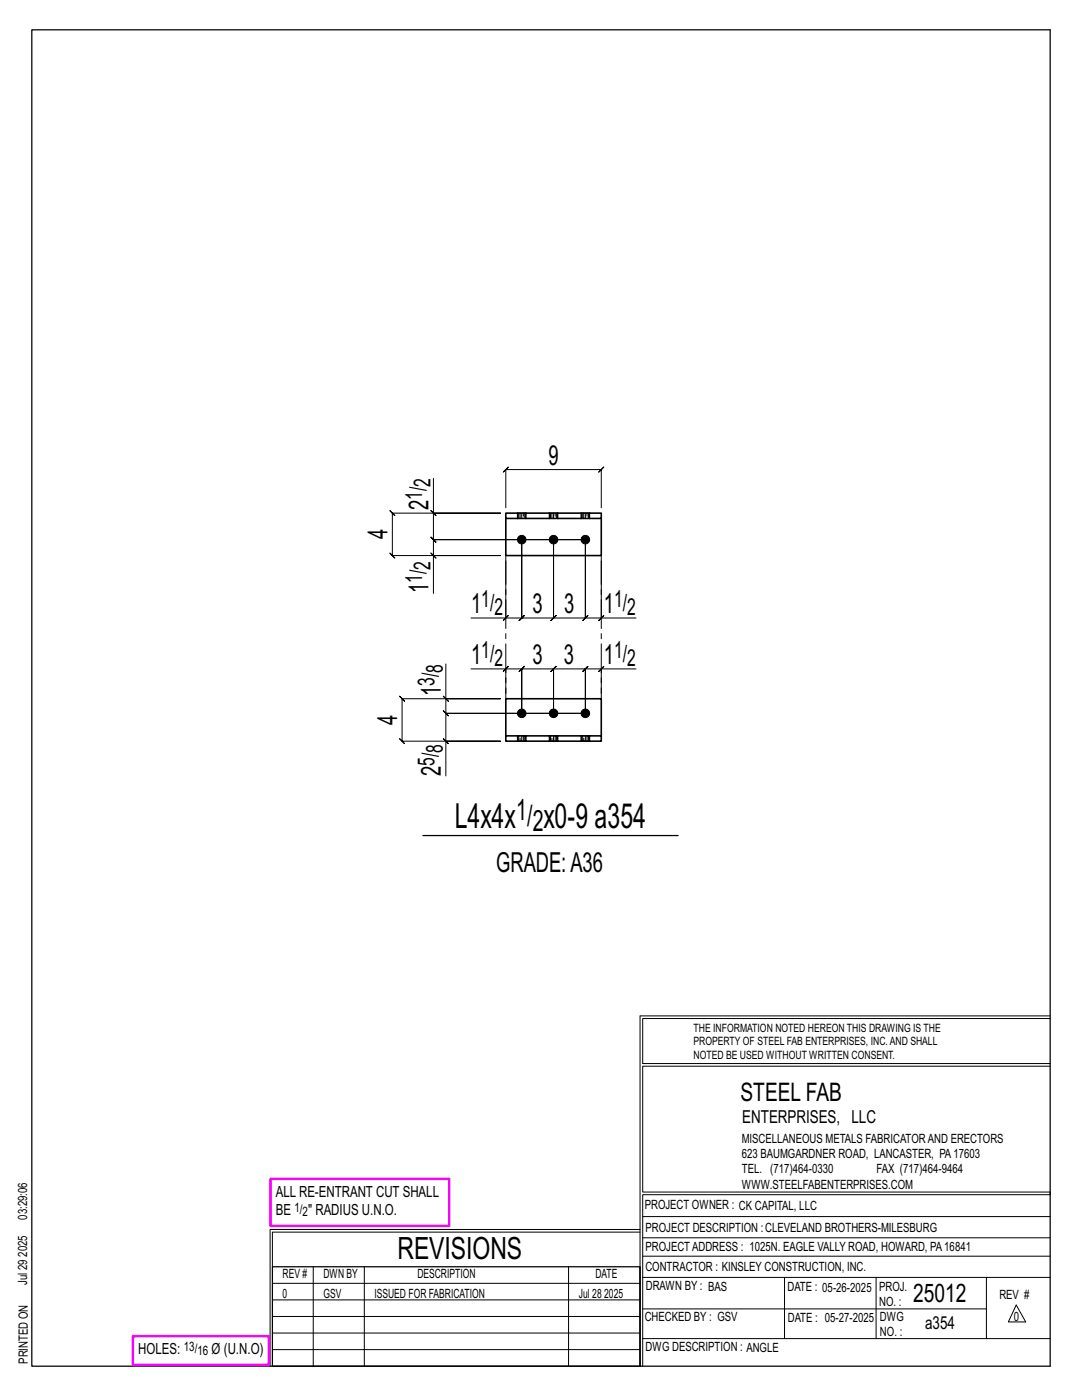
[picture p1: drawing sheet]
<svg xmlns="http://www.w3.org/2000/svg" width="216mm" height="279mm" viewBox="0 0 216 279" stroke-linecap="round" stroke-linejoin="round" font-family="sans-serif">
<g fill="none" stroke="#000" stroke-width=".2">
<path d="M86.5 95.5v6.9h13.4h-21.6l-.5-.5 1 1-.5-.5v8.5l-.5-.5 1 1-.5-.5h21.6h-13.4v7.5M86 110.4l1 1zM86 101.9l1 1zM86.5 102.4v5.3l-.5-.5 1 1-.5-.5h30.3M100.9 111.9v11.4h-6.9M100.9 101.3v-7.6l-.5 .5 1-1-.5 .5h19.1l-.5 .5 1-1-.5 .5v7.6M116.8 107.7v15.6l.5-.5-1 1 .5-.5h-6.3l.5-.5-1 1 .5-.5v-15.6v15.6l.5-.5-1 1 .5-.5h-6.4l.5-.5-1 1 .5-.5v-15.6v15.6l.5-.5-1 1 .5-.5h-3.2M116.8 107.7v15.6l-.5 .5 1-1-.5 .5h3.2M116.8 107.7h-30.3l-.5-.5 1 1-.5-.5v3.2M120 111.9v11.4h6.9M88.5 138.9l1 1zM89 132.5v6.9h10.9h-19.7l-.5-.5 1 1-.5-.5v8.5l-.5-.5 1 1-.5-.5h19.7h-10.9v7"/>
<path d="M89 139.4v3l-.5-.5 1 1-.5-.5h27.8M94 133.5h6.9v4.9M100.4 123.8l1-1zM100.9 133.5h3.2l-.5 .5 1-1-.5 .5v8.9v-8.9l-.5 .5 1-1-.5 .5h6.4l-.5 .5 1-1-.5 .5v8.9v-8.9l-.5 .5 1-1-.5 .5h6.3l-.5 .5 1-1-.5 .5v8.9M101.4 133l-1 1zM119.5 123.8l1-1zM119.5 134l1-1zM120 133.5h-3.2l.5-.5-1 1 .5-.5v8.9M126.9 133.5h-6.9v4.9M88.5 147.4l1 1zM116.8 142.4h-27.8l-.5-.5 1 1-.5-.5v5.5M127.7 202.7v70"/>
<path d="M127.7 202.7h81.8M209.5 203.3h-81.3v9h81.3M209.5 212.8h-81.3v25.1h81.3v.5h-81.3v34.3M54.4 259.4h73.3M54.4 256.1h73.3M62.5 252.8v19.9M72.7 252.8v19.9M113.4 252.8v19.9M127.7 245.4h-73.8v27.3M127.7 245.9h-73.3v6.9M128.2 242.8h81.3M128.2 254.9h81.3"/>
<path d="M128.2 250.7h81.3M128.2 247h81.3M156.5 254.9v12.2M174.8 254.9v12.2M196.8 254.9v12.2M54.4 269.3h73.3M54.4 266h73.3M54.4 262.7h73.3M128.2 261.2h68.6M128.2 267.1h81.3M202.8 260.4l1.9 3.4h-3.5z"/>
</g>
<path d="M6.3 6h203.2v266.7h-203.2zM84.4 166.8h50.9M54.4 252.8h73.3v19.9h-73.3z" fill="none" stroke="#000" stroke-width=".25"/>
<path d="M54 235.3h35.6v9.3h-35.6zM26.5 266.7h27.1v5.7h-27.1z" fill="none" stroke="#f0f" stroke-width=".5"/>
<g fill="#000" stroke="#000" stroke-width=".2">
<circle cx="104.1" cy="107.7" r=".86"/>
<circle cx="110.5" cy="107.7" r=".86"/>
<circle cx="116.8" cy="107.7" r=".86"/>
<circle cx="104.1" cy="142.4" r=".86"/>
<circle cx="110.5" cy="142.4" r=".86"/>
<circle cx="116.8" cy="142.4" r=".86"/>
</g>
<g fill="none" stroke="#000" stroke-width=".32">
<path d="M100.9 102.4h19.1v1.1h-19.1zM100.9 103.5v7.4h19.1v-7.4M103.2 102.4h.1M103.2 103.5h.1M105 102.4h.1M105 103.5h.1M109.6 102.4h.1M109.6 103.5h.1M111.3 102.4h.1M111.3 103.5h.1M115.9 102.4h.1M115.9 103.5h.1"/>
<path d="M117.7 102.4h.1M117.7 103.5h.1M100.9 146.9h19.1v1h-19.1zM100.9 146.9v-7.5h19.1v7.5M103.2 146.8v.1M103.2 147.9h.1M105 146.8v.1M105 147.9h.1M109.6 146.8v.1M109.6 147.9h.1M111.3 146.8v.1M111.3 147.9h.1"/>
<path d="M115.9 146.8v.1M115.9 147.9h.1M117.7 146.8v.1M117.7 147.9h.1"/>
</g>
<g fill="none" stroke="#000" stroke-width=".2" stroke-dasharray="2 1.4">
<path d="M103.2 102.4v1.1M103.2 102.4h.1M103.5 102.4h-.2l-.1 1.1M103.8 102.4h-.3v1.1h-.2M104.1 102.4h.3v1.1h-.3zM104.1 102.4h-.3v1.1h-.3M104.1 103.5h-.3M104.4 102.4h.3v1.1h-.3M104.7 102.4h.2v1.1h-.2M104.9 102.4h.1M105 103.5h-.1M105 103.5v-1.1"/>
<path d="M109.6 102.4v1.1M109.6 102.4h.1M109.8 102.4h-.1l-.1 1.1M110.1 102.4h-.3v1.1h-.1M110.5 102.4h.3v1.1h-.3zM110.5 102.4h-.4v1.1h-.3M110.5 103.5h-.4M110.8 102.4h.3v1.1h-.3M111.1 102.4h.1v1.1h-.1M111.2 102.4h.1M111.3 103.5h-.1M111.3 103.5v-1.1"/>
<path d="M115.9 102.4v1.1M115.9 102.4h.1M116.2 102.4h-.2l-.1 1.1M116.5 102.4h-.3v1.1h-.2M116.8 102.4h.3v1.1h-.3zM116.8 102.4h-.3v1.1h-.3M116.8 103.5h-.3M117.1 102.4h.3v1.1h-.3M117.4 102.4h.2v1.1h-.2M117.6 102.4h.1M117.7 103.5h-.1M117.7 103.5v-1.1"/>
<path d="M103.2 146.8h.1M103.2 146.9v1M103.3 147.9h-.1M103.5 147.9h-.2v-1.1h.2M103.8 146.8h.3v1.1h-.3zM103.8 147.9h-.3v-1.1h.3M104.1 147.9h.3v-1.1h.3M104.1 146.8h.3M104.4 147.9h.3v-1.1h.2M104.7 147.9h.2l.1-1.1M105 147.9v-1M105 147.9h-.1"/>
<path d="M109.6 146.8h.1M109.6 146.9v1M109.7 147.9h-.1M109.8 147.9h-.1v-1.1h.1M110.1 146.8h.4v1.1h-.4zM110.1 147.9h-.3v-1.1h.3M110.5 147.9h.3v-1.1h.3M110.5 146.8h.3M110.8 147.9h.3v-1.1h.1M111.1 147.9h.1l.1-1.1M111.3 147.9v-1M111.3 147.9h-.1"/>
<path d="M115.9 146.8h.1M115.9 146.9v1M116 147.9h-.1M116.2 147.9h-.2v-1.1h.2M116.5 146.8h.3v1.1h-.3zM116.5 147.9h-.3v-1.1h.3M116.8 147.9h.3v-1.1h.3M116.8 146.8h.3M117.1 147.9h.3v-1.1h.2M117.4 147.9h.2l.1-1.1M117.7 147.9v-1M117.7 147.9h-.1"/>
</g>
<path d="M100.9 110.9v28.5M120 110.9v28.5" fill="none" stroke="#000" stroke-width=".2" stroke-dasharray="5.8 1 1 1"/>
<g font-size="6.9">
<text x="90.7" y="165.3">L4x4x</text>
<text x="108.5" y="165.3">x0-9 a354</text>
</g>
<text font-size="6.1" x="79.3" y="251.3">REVISIONS</text>
<g font-size="5.9">
<text x="103" y="163.7">1/</text>
<text x="106.3" y="165.8">2</text>
</g>
<g font-size="5.5">
<text x="109.4" y="92.7">9</text>
<text x="85.5" y="101.9" transform="rotate(-90 85.5 101.9)">2</text>
<text x="77.3" y="107.5" transform="rotate(-90 77.3 107.5)">4</text>
<text x="85.5" y="118.4" transform="rotate(-90 85.5 118.4)">1</text>
<text x="94" y="122.3">1</text>
<text x="106.3" y="122.3">3</text>
<text x="112.6" y="122.3">3</text>
<text x="120.5" y="122.3">1</text>
<text x="94" y="132.5">1</text>
<text x="106.3" y="132.5">3</text>
<text x="112.5" y="132.5">3</text>
<text x="120.5" y="132.5">1</text>
<text x="88" y="138.9" transform="rotate(-90 88 138.9)">1</text>
<text x="79.2" y="144.7" transform="rotate(-90 79.2 144.7)">4</text>
<text x="88" y="154.9" transform="rotate(-90 88 154.9)">2</text>
<text x="99" y="174">GRADE:A36</text>
</g>
<g font-size="5.1">
<text x="147.8" y="219.8">STEEL FAB</text>
<text x="182.2" y="259.9">25012</text>
</g>
<g font-size="4.7">
<text x="84.3" y="99.8" transform="rotate(-90 84.3 99.8)">1/</text>
<text x="85.9" y="97.2" transform="rotate(-90 85.9 97.2)">2</text>
<text x="85.9" y="113.8" transform="rotate(-90 85.9 113.8)">2</text>
<text x="84.3" y="116.4" transform="rotate(-90 84.3 116.4)">1/</text>
<text x="96" y="121.1">1/</text>
<text x="98.7" y="122.8">2</text>
<text x="122.6" y="121.1">1/</text>
<text x="125.2" y="122.8">2</text>
<text x="96" y="131.3">1/</text>
<text x="122.6" y="131.3">1/</text>
<text x="86.7" y="136.9" transform="rotate(-90 86.7 136.9)">3/</text>
<text x="88.4" y="134.3" transform="rotate(-90 88.4 134.3)">8</text>
<text x="98.7" y="132.9">2</text>
<text x="125.2" y="132.9">2</text>
<text x="86.7" y="152.8" transform="rotate(-90 86.7 152.8)">5/</text>
<text x="88.4" y="150.2" transform="rotate(-90 88.4 150.2)">8</text>
</g>
<g font-size="3.6">
<text x="148.1" y="224.1">ENTERPRISES, LLC</text>
<text x="184.6" y="265.2">a354</text>
</g>
<g font-size="3.1">
<text x="55" y="238.9">ALL RE-ENTRANT CUT SHALL</text>
<text x="55" y="242.5">BE</text>
<text x="61.5" y="242.5">&quot; RADIUS U.N.O.</text>
<text x="27.6" y="270.2">HOLES:</text>
<text x="42.2" y="270.2">Ø (U.N.O)</text>
</g>
<g font-size="2.6">
<text x="58.8" y="241.8">1/</text>
<text x="60.4" y="242.7">2</text>
<text x="36.7" y="269.6">13/</text>
<text x="39.4" y="270.5">16</text>
</g>
<g font-size="2.5">
<text x="148" y="231.2">623 BAUMGARDNER ROAD, LANCASTER, PA17603</text>
<text x="148" y="228.1">MISCELLANEOUS METALS FABRICATORAND ERECTORS</text>
<text x="148" y="237.2">WWW.STEELFABENTERPRISES.COM</text>
<text x="148" y="234.2">TEL. (717)464-0330</text>
<text x="174.9" y="234.2">FAX (717)464-9464</text>
<text x="5.4" y="243.4" transform="rotate(-90 5.4 243.4)">03:29:06</text>
<text x="128.7" y="241.3">PROJECT OWNER : CK CAPITAL, LLC</text>
<text x="128.8" y="246">PROJECT DESCRIPTION :CLEVELAND BROTHERS-MILESBURG</text>
<text x="5.4" y="250.8" transform="rotate(-90 5.4 250.8)">2025</text>
<text x="128.8" y="249.7">PROJECTADDRESS : 1025N. EAGLE VALLY ROAD, HOWARD, PA16841</text>
<text x="5.4" y="256.5" transform="rotate(-90 5.4 256.5)">Jul 29</text>
<text x="56.4" y="255">REV #</text>
<text x="64.5" y="255">DWN BY</text>
<text x="83.3" y="255">DESCRIPTION</text>
<text x="118.8" y="255">DATE</text>
<text x="128.8" y="253.7">CONTRACTOR : KINSLEY CONSTRUCTION, INC.</text>
<text x="128.9" y="257.5">DRAWN BY : BAS</text>
<text x="157.1" y="257.6">DATE : 05-26-2025</text>
<text x="175.4" y="257.7">PROJ.</text>
<text x="56.4" y="259">0</text>
<text x="64.5" y="259">GSV</text>
<text x="74.7" y="259">ISSUED FOR FABRICATION</text>
<text x="115.5" y="259">Jul 28</text>
<text x="120.6" y="259">2025</text>
<text x="128.6" y="263.7">CHECKED BY : GSV</text>
<text x="157.2" y="263.7">DATE : 05-27-2025</text>
<text x="175.4" y="260.7">NO. :</text>
<text x="175.6" y="263.7">DWG</text>
<text x="199.4" y="259.2">REV #</text>
<text x="202.3" y="263.7">0</text>
<text x="128.8" y="269.7">DWG DESCRIPTION : ANGLE</text>
<text x="175.6" y="266.7">NO. :</text>
<text x="5.5" y="272.2" transform="rotate(-90 5.5 272.2)">PRINTED ON</text>
</g>
<g font-size="2.3">
<text x="138.4" y="208.6">PROPERTY OF STEEL FAB ENTERPRISES, INC.AND SHALL</text>
<text x="138.4" y="205.9">THE INFORMATION NOTED HEREON THIS DRAWING IS THE</text>
<text x="138.4" y="211.3">NOTED BE USED WITHOUT WRITTEN CONSENT.</text>
</g>
</svg>
